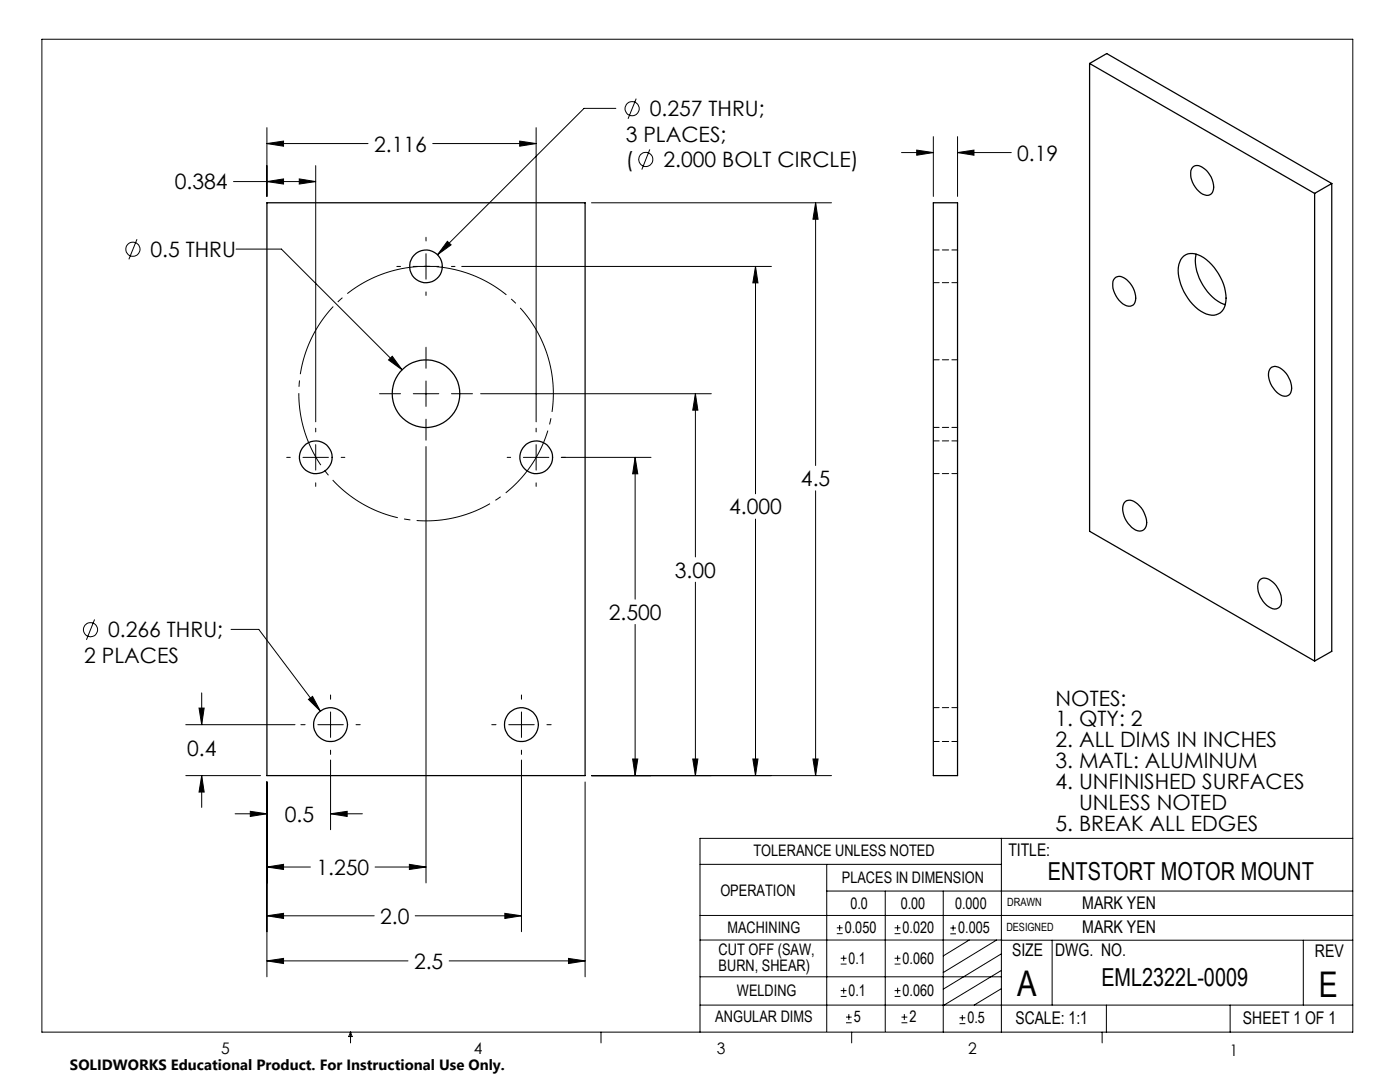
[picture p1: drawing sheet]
<svg xmlns="http://www.w3.org/2000/svg" width="279mm" height="216mm" viewBox="0 0 279 216" stroke-linecap="round" stroke-linejoin="round" font-family="sans-serif">
<g fill="none" stroke="#000" stroke-width=".2">
<path d="M8.4 7.8h261.6v198.2h-261.6zM127 19.7l-1.7 4M46.6 36.2h16.4M53.3 36.2l3.3-.5v1zM53.3 28.6l3.3-.4v1zM53.3 25.5v13.7M53.3 28.6h20.1M59.7 35.7l3.3 .5-3.3 .5zM63 33.1v51.1M86.4 28.6h20.6M103.7 28.2l3.3 .4-3.3 .6zM107 25.5v58.7"/>
<path d="M122.9 21.6h-6.3l-29.3 29.2M129.7 29.8l-1.6 4M179.9 30.4h6.4M183 30l3.3 .4-3.3 .6zM186.3 27.3v11.9M191.1 30.4l3.3-.4v1zM191.1 27.3v11.9M191.1 30.4h10.7M27.3 47.7l-1.6 4.1M47.1 49.7h9.1l24.1 24.1M79.2 53.2h.7M82.5 53.2h5.1"/>
<path d="M85 47.3v.8M85 50.6v5.1M85 58.2v.7M89.3 48.2l.7 .7-2.7 1.9zM90.1 53.2h.7M92.1 53.2h61.9M118 40.5h47.9M150.8 53.2l.5 3.2h-1.1zM150.8 53.2v45.3M162.8 40.5l.5 3.2h-1.1zM162.8 40.5v52.4M75.7 78.6h4.2"/>
<path d="M77.5 71.8l.8-.7 2 2.7zM82.5 78.6h5.1M85 69.3v4.2M85 76v5.1M90.1 78.6h4.2M95.9 78.6h46.1M138.8 78.6l.5 3.2h-1zM138.8 78.6v32.5M57.2 91.3h.7M60.5 91.3h5M63 85.4v.8M63 88.7v5.1"/>
<path d="M63 96.3v.7M68.1 91.3h.7M85 83.6v4.2M85 89.1v87.1M101.2 91.3h.7M104.5 91.3h5M107 85.4v.8M107 88.7v5.1M107 96.3v.7M112 91.3h17.9M126.8 91.3l.5 3.2h-1zM126.8 91.3v28.3"/>
<path d="M162.8 97.9v56.9M138.8 116.2v38.6M150.8 103.6v51.2M18.9 123.6l-1.6 4.1M40.3 138.3v6.3M46.1 125.6h5.5l12.3 16.3M61.6 139.6l.8-.6 1.5 2.9zM66 138.7v.8M104.1 138.7v.8M126.8 124.6v30.2M37.1 144.6h21.8M37.1 154.8h14.9"/>
<path d="M39.7 141.3h1l-.4 3.3zM40.3 154.8l.4 3.2h-1zM40.3 154.8v6.3M53.3 156v38.9M60 144.6h.9M63.4 144.6h5.1M66 142.1v5M66 149.7v.8M66 151.7v13.9M71 144.6h.9M98.1 144.6h.9M101.5 144.6h5.1"/>
<path d="M104.1 142.1v5M104.1 149.7v.8M104.1 151.7v34.2M109.1 144.6h.9M116.8 156v38.9M118 154.8h47.9M126.3 151.4h1l-.5 3.4zM138.3 151.4h1l-.5 3.4zM150.2 151.4h1.1l-.5 3.4zM162.2 151.4h1.1l-.5 3.4zM46.9 162.4h6.4M50 161.9l3.3 .5-3.3 .5z"/>
<path d="M53.3 173l3.3-.5v1zM53.3 173h8.6M66 162.4l3.3-.5v1zM66 162.4h6.3M74.9 173h10.1M81.7 172.5l3.3 .5-3.3 .5zM139.7 172.5h60.1M165 177.8h105M165 172.5v33.3M176.7 177.8v28M188.2 177.8v28.2M199.8 167.3v38.7"/>
<path d="M270 167.3h-130.3v38.7M53.3 191.7l3.3-.5v1.1zM53.3 182.7l3.3-.5v1.1zM53.3 191.7h28.1M53.3 182.7h21.4M82.9 182.7h21.2M89.6 191.7h27.2M100.8 182.2l3.3 .5-3.3 .6zM113.5 191.2l3.3 .5-3.3 .6zM139.7 182.7h130.3M139.7 187.6h60.2M139.7 194.9h60.1"/>
<path d="M167 186.3h1.2M167 185.1h1.2M167.6 184.6v1.1M167.8 198.8h1.1M167.8 197.7h1.1M167.8 192.4h1.1M167.8 191.2h1.1M168.4 190.6v1.2M168.4 197.1v1.2M178.5 198.8h1.2M178.5 197.7h1.2M178.5 192.4h1.2"/>
<path d="M178.5 191.2h1.2M178.5 186.3h1.2M178.5 185.1h1.2M179.1 184.6v1.1M179.1 190.6v1.2M179.1 197.1v1.2M189.7 185.2h1.1M189.7 186.3h1.1M190.2 184.6v1.1M193.4 187.6l-5.2 3.1M198.9 187.6l-10.7 6.5M199.8 187.6h70.2"/>
<path d="M199.8 197.3l-5.4 3.3M199.8 193.6l-11.6 7.1M199.8 190.3l-11.6 7.1M210 187.6v13M260.1 187.6v13M70 206v2.1M70 206l.3 .8h-.7zM119.9 206v2.1M139.7 200.6h130.3M168.8 204.1h1.2M168.8 203h1.2M169.4 202.4v1.1"/>
<path d="M170 206v2.1M179.9 204.1h1.2M179.9 203h1.2M180.5 202.4v1.1M191.5 204.3h1.2M191.5 203.1h1.2M192.1 202.5v1.2M220 206v2.1M220.8 200.6v5.4M245.5 200.6v5.4"/>
<circle cx="126.1" cy="21.7" r="1.42"/>
<circle cx="128.9" cy="31.8" r="1.41"/>
<circle cx="26.5" cy="49.7" r="1.42"/>
<circle cx="18.1" cy="125.6" r="1.42"/>
</g>
<path d="M109.3 71.1a25.4 25.4 0 0 0-42.5-10.2 25.4 25.4 0 0 0 11.6 42.2 25.4 25.4 0 0 0 31.3-30.6l-.4-1.4" fill="none" stroke="#000" stroke-width=".2" stroke-dasharray="15.2 1.3 1.3 1.3" stroke-dashoffset="4" stroke-linecap="butt"/>
<path d="M162.2 151.4h1.1l-.5 3.4zM162.8 40.5l.5 3.2h-1.1zM53.3 191.7l3.3-.5v1.1zM113.5 191.2l3.3 .5-3.3 .6zM61.6 139.6l2.3 2.3-1.5-2.9zM66 162.4l3.3-.5v1zM50 161.9l3.3 .5-3.3 .5zM39.7 141.3h1l-.4 3.3zM40.3 154.8l.4 3.2h-1zM100.8 182.2l3.3 .5-3.3 .6zM53.3 182.7l3.3-.5v1.1zM89.3 48.2l-2 2.6 2.7-1.9zM150.8 53.2l.5 3.2h-1.1zM150.2 151.4h1.1l-.5 3.4zM126.8 91.3l.5 3.2h-1zM126.3 151.4h1l-.5 3.4zM59.7 35.7l3.3 .5-3.3 .5zM53.3 36.2l3.3-.5v1zM103.7 28.2l3.3 .4-3.3 .6zM53.3 28.6l3.3-.4v1zM77.5 71.8l2.8 2-2-2.7zM138.8 78.6l.5 3.2h-1zM138.3 151.4h1l-.5 3.4zM81.7 172.5l3.3 .5-3.3 .5zM53.3 173l3.3-.5v1zM183 30l3.3 .4-3.3 .6zM191.1 30.4l3.3-.4v1z" fill="#000"/>
<g fill="none" stroke="#000" stroke-width=".25">
<path d="M217.5 12.7l3.4-2 44.9 25.9M217.5 12.7l44.9 25.9M217.5 12.7v93.3l44.9 25.9M238 33.4a1.64 1.64 0 0 1 2.4 .3 4.3 4.3 0 0 1 1.5 4.8 1.7 1.7 0 0 1-2.6-.3 4.4 4.4 0 0 1-1.5-4.5zM262.4 38.6v93.3M265.8 36.6l-3.4 2M265.8 36.6v93.4l-3.4 1.9M53.3 40.5h63.5v114.3h-63.5zM186.3 40.5h4.8v114.3h-4.8zM222.5 55.5a1.47 1.47 0 0 1 2 0 4.4 4.4 0 0 1 1.9 5.1 1.73 1.73 0 0 1-2.7-.3 4.4 4.4 0 0 1-1.5-4.5zM236.3 51.1a3.4 3.4 0 0 1 3.9 .3 10.5 10.5 0 0 1 4.5 8.7 2.79 2.79 0 0 1-1.6 2.5 2.79 2.79 0 0 1-2.9-.2 10.4 10.4 0 0 1-5-9l.1-.6a3 3 0 0 1 1-1.7zM238.7 50.7a9.2 9.2 0 0 0 2.7 8l1.7 1.4 1.4 .7"/>
<path d="M253.5 73.5a1.99 1.99 0 0 1 2.8 .6 4.2 4.2 0 0 1 1.2 4.5 1.77 1.77 0 0 1-2.7-.4 4.4 4.4 0 0 1-1.4-4.4zM224.5 100.1a1.79 1.79 0 0 1 2.5 .4 4.9 4.9 0 0 1 1.7 4.6 1.49 1.49 0 0 1-2.5 .4 4.6 4.6 0 0 1-1.9-5.1zM251.5 115.6a1.85 1.85 0 0 1 2.5 .5 4.5 4.5 0 0 1 1.5 4.9 1.5 1.5 0 0 1-2.3 .1 4.6 4.6 0 0 1-1.9-5.2z"/>
<circle cx="85" cy="53.1" r="3.3"/>
<circle cx="85" cy="78.5" r="6.7"/>
<circle cx="63" cy="91.3" r="3.3"/>
<circle cx="107" cy="91.3" r="3.3"/>
<circle cx="66" cy="144.6" r="3.4"/>
<circle cx="104.1" cy="144.6" r="3.4"/>
</g>
<path d="M186.3 56.4h4.8M191.1 49.9h-4.8M191.1 71.8h-4.8M186.3 94.5h4.8M186.3 85.3h4.8M191.1 88h-4.8M186.3 148h4.8M191.1 141.2h-4.8" fill="none" stroke="#000" stroke-width=".2" stroke-dasharray="1.3 .6" stroke-dashoffset=".1"/>
<g font-size="7.1">
<text x="203" y="198.7">A</text>
<text x="263.2" y="198.9">E</text>
</g>
<g font-size="4.9">
<text x="209.1" y="175.7">ENTSTORT MOTOR MOUNT</text>
<text x="219.8" y="196.7">EML2322L-0009</text>
</g>
<g font-size="4.2">
<text x="129.7" y="23.2">0.257 THRU;</text>
<text x="124.9" y="28.3">3 PLACES;</text>
<text x="74.6" y="30.2">2.116</text>
<text x="124.9" y="33.4">(</text>
<text x="132.4" y="33.4">2.000 BOLT CIRCLE)</text>
<text x="203" y="32">0.19</text>
<text x="34.9" y="37.8">0.384</text>
<text x="30" y="51.3">0.5 THRU</text>
<text x="159.9" y="97">4.5</text>
<text x="145.5" y="102.6">4.000</text>
<text x="134.7" y="115.2">3.00</text>
<text x="121.5" y="123.7">2.500</text>
<text x="21.6" y="127.2">0.266 THRU;</text>
<text x="16.8" y="132.3">2 PLACES</text>
<text x="210.7" y="140.8">NOTES:</text>
<text x="210.7" y="145">1. QTY: 2</text>
<text x="210.7" y="149.1">2. ALL DIMS IN INCHES</text>
<text x="37.3" y="150.8">0.4</text>
<text x="210.7" y="153.3">3. MATL: ALUMINUM</text>
<text x="210.7" y="157.5">4. UNFINISHED SURFACES</text>
<text x="215.3" y="161.7">UNLESS NOTED</text>
<text x="56.8" y="164">0.5</text>
<text x="210.7" y="165.8">5. BREAK ALL EDGES</text>
<text x="63.1" y="174.6">1.250</text>
<text x="75.9" y="184.3">2.0</text>
<text x="82.6" y="193.3">2.5</text>
</g>
<g font-size="3.5">
<text x="201.2" y="170.7">TITLE:</text>
<text x="216" y="181.4">MARK YEN</text>
<text x="202" y="190.8">SIZE</text>
<text x="210.6" y="190.8">DWG. NO.</text>
<text x="216" y="186.2">MARK YEN</text>
<text x="262.4" y="190.9">REV</text>
<text x="202.7" y="204.4">SCALE: 1:1</text>
<text x="248.1" y="204.4">SHEET 1 OF 1</text>
</g>
<g font-size="3.2">
<text x="150.4" y="170.8">TOLERANCE UNLESS NOTED</text>
<text x="143.8" y="178.9">OPERATION</text>
<text x="168" y="176.2">PLACES IN DIMENSION</text>
<text x="169.7" y="181.4">0.0</text>
<text x="179.8" y="181.4">0.00</text>
<text x="190.6" y="181.4">0.000</text>
<text x="143.4" y="190.5">CUT OFF (SAW,</text>
<text x="145.2" y="186.2">MACHINING</text>
<text x="168.6" y="186.2">0.050</text>
<text x="180.1" y="186.2">0.020</text>
<text x="191.2" y="186.2">0.005</text>
<text x="143.4" y="193.7">BURN, SHEAR)</text>
<text x="169.4" y="192.3">0.1</text>
<text x="180.1" y="192.3">0.060</text>
<text x="147.1" y="198.7">WELDING</text>
<text x="169.4" y="198.7">0.1</text>
<text x="180.1" y="198.7">0.060</text>
<text x="142.8" y="204">ANGULAR DIMS</text>
<text x="170.4" y="204">5</text>
<text x="181.5" y="204">2</text>
<text x="193.1" y="204.2">0.5</text>
<text x="44.2" y="210.4">5</text>
<text x="94.6" y="210.3">4</text>
<text x="143.1" y="210.4">3</text>
<text x="193.2" y="210.3">2</text>
<text x="245.4" y="210.6">1</text>
</g>
<text font-size="3" x="14" y="213.5">SOLIDWORKS Educational Product. For Instructional Use Only.</text>
<g font-size="2.3">
<text x="200.8" y="185.7">DESIGNED</text>
<text x="201" y="180.9">DRAWN</text>
</g>
</svg>
